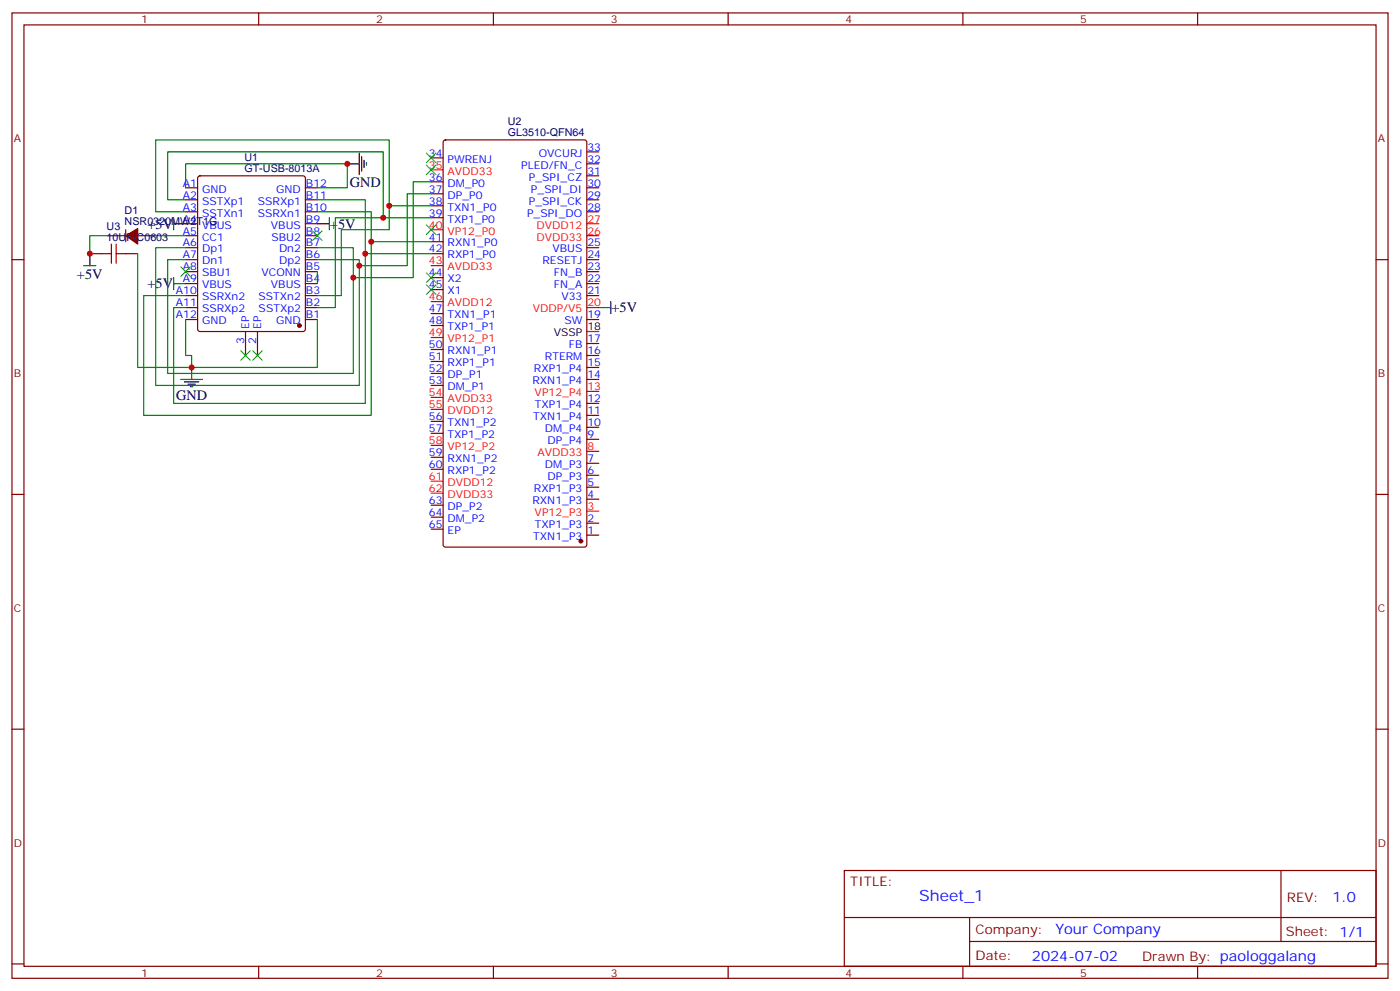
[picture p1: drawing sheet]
<svg xmlns="http://www.w3.org/2000/svg" width="412mm" height="292mm" viewBox="0 0 412 292" stroke-linecap="round" stroke-linejoin="round" font-family="sans-serif">
<g fill="none" stroke="#870000" stroke-width=".35">
<path d="M3.5 3.8h405.4v284.3h-405.4zM7.1 7.3h398.2v277.3h-398.2zM76.2 3.8v3.5M145.3 3.8v3.5M214.5 3.8v3.5M283.6 3.8v3.5M352.8 3.8v3.5M54.7 58.8h3.5M54.7 55.3h3.5M58.4 52l.5-.2h30.4l.5 .2 .2 .5v44.4l-.3 .5-.4 .2h-30.4l-.5-.2-.2-.5v-44.4zM90 58.8h3.5M90 55.3h3.5"/>
<path d="M127 46.5h3.5M127 53.6h3.5M127 57.1h3.5M130.8 41.4l.4-.2h41l.6 .4 .1 118.8-.5 .7h-41.2l-.6-.4-.1-118.8zM172.9 58.8h3.5M172.9 55.3h3.5M172.9 51.8h3.5M172.9 48.3h3.5M172.9 44.7h3.5M3.5 76.5h3.6M26.5 74.7h3.5M31.7 69.4h5.3"/>
<path d="M37 74.7h3.6M37 67.7v3.5M40.6 69.4h5.3M54.7 76.5h3.5M54.7 73h3.5M54.7 69.4h3.5M54.7 65.9h3.5M54.7 62.4h3.5M90 76.5h3.5M90 73h3.5M90 69.4h3.5M90 65.9h3.5"/>
<path d="M90 62.4h3.5M127 60.6h3.5M127 64.1h3.5M127 71.2h3.5M127 74.7h3.5M172.9 76.5h3.5M172.9 73h3.5M172.9 62.4h3.5M405.3 76.5h3.6M54.7 94.1h3.5M54.7 90.6h3.5M54.7 87.1h3.5"/>
<path d="M54.7 83.5h3.5M54.7 80h3.5M72.3 97.6v7.1M75.8 97.6v7.1M90 94.1h3.5M90 90.6h3.5M90 87.1h3.5M90 83.5h3.5M90 80h3.5M127 81.8h3.5M127 85.3h3.5M127 92.4h3.5"/>
<path d="M127 95.9h3.5M172.9 94.1h3.5M172.9 87.1h3.5M172.9 83.5h3.5M172.9 80h3.5M127 102.9h3.5M127 106.5h3.5M127 110h3.5M127 113.5h3.5M172.9 118.8h3.5M172.9 111.8h3.5M172.9 108.2h3.5"/>
<path d="M172.9 104.7h3.5M172.9 101.2h3.5M127 124.1h3.5M127 127.6h3.5M127 134.7h3.5M127 138.2h3.5M172.9 140h3.5M172.9 136.5h3.5M172.9 129.4h3.5M172.9 125.9h3.5M172.9 122.3h3.5M3.5 145.6h3.6"/>
<path d="M127 148.8h3.5M127 152.3h3.5M127 155.9h3.5M172.9 157.6h3.5M172.9 154.1h3.5M172.9 147h3.5M172.9 143.5h3.5M405.3 145.6h3.6M3.5 214.8h3.6M405.3 214.8h3.6M248.7 256.4h156.6v28.2h-156.6zM377.3 256.4v20.9"/>
<path d="M248.7 270.2h156.5M285.6 277.3h119.6M285.6 270.2v14.2M3.5 283.9h3.6M76.2 284.6v3.5M145.3 284.6v3.5M214.5 284.6v3.5M283.6 284.6v3.5M352.8 284.6v3.5M405.3 283.9h3.6"/>
</g>
<g fill="#870000" stroke="#870000" stroke-width=".35">
<path d="M37 69.4l3.6-2.1v4.6z"/>
<circle cx="88.2" cy="95.9" r=".53"/>
<circle cx="171.1" cy="159.4" r=".53"/>
</g>
<g fill="none" stroke="#f00" stroke-width=".35">
<path d="M127 50h3.5M127 67.7h3.5M127 78.2h3.5M172.9 69.4h3.5M172.9 65.9h3.5M127 88.8h3.5M127 99.4h3.5M172.9 90.6h3.5M127 117.1h3.5M172.9 115.3h3.5M127 120.6h3.5M127 131.2h3.5"/>
<path d="M172.9 132.9h3.5M127 141.7h3.5M127 145.3h3.5M172.9 150.6h3.5"/>
</g>
<g fill="none" stroke="#000" stroke-width=".35">
<path d="M102.3 48.3h3.5M105.8 45.1v6.3M106.5 46.1v4.3M107.2 47.2v2.1M107.9 47.9v.7M24.7 78.2h3.5M26.5 74.7v3.5M51.2 65.9h3.5M51.2 64.1v3.6M93.5 65.9h3.5M97 64.1v3.6M51.2 81.8v3.5"/>
<path d="M51.2 83.5h3.5M172.9 97.6h3.5M176.4 90.6h3.5M179.9 88.8v3.6M53.3 111.8h6.3M54.3 112.5h4.3M55.4 113.2h2.1M56.1 113.9h.7M56.4 108.2v3.6"/>
</g>
<g fill="none" stroke="#008700" stroke-width=".35">
<path d="M54.7 58.8h-5.3v-14.1h63.5v19.4M54.7 55.3v-7h47.6v7h-8.8M93.5 58.8h14.1v15.9h19.4M127 53.6h-5.3v28.2h-17.6v-8.8h-10.6M127 57.1h-7.1v21.1h-14.1v-1.7h-12.3M31.7 69.4h-5.2v5.3M40.6 74.7v33.5h15.8M45.9 69.4h8.8M54.7 76.5h-5.3v33.5h54.7v-28.2M54.7 73h-8.8v40.5h59.9v-35.3M93.5 62.4h15.9v8.8h17.6M107.6 74.7v44.1h-56.4v-28.2h3.5"/>
<path d="M109.4 71.2v51.1h-67.1v-35.2h12.4M114.7 60.6v7.1h-14.2v19.4h-7M127 60.6h-12.3v-19.4h-68.8v21.2h8.8M127 64.1h-28.2v26.5h-5.3M54.7 94.1v10.6h1.7v3.5M93.5 94.1v14.1h-37.1M93.5 80v3.5"/>
</g>
<path d="M30 74.7h2.8M32.8 71.9v5.6M34.2 74.7h2.8M34.2 71.9v5.6" fill="none" stroke="#a10000" stroke-width=".35"/>
<g fill="none" stroke="#3c3" stroke-width=".35">
<path d="M125.6 48.6l2.8 2.8M125.6 45.1l2.8 2.8M128.4 48.6l-2.8 2.8M128.4 45.1l-2.8 2.8M53.3 78.6l2.8 2.8M56.1 78.6l-2.8 2.8M92.1 68l2.8 2.8M94.9 68l-2.8 2.8M125.6 66.3l2.8 2.8M128.4 66.3l-2.8 2.8M125.6 80.4l2.8 2.8M125.6 83.9l2.8 2.8"/>
<path d="M128.4 80.4l-2.8 2.8M128.4 83.9l-2.8 2.8M70.9 103.3l2.8 2.8M73.7 103.3l-2.8 2.8M74.4 103.3l2.9 2.8M77.3 103.3l-2.9 2.8"/>
</g>
<g fill="#c00">
<circle cx="102.3" cy="48.3" r=".88"/>
<circle cx="104.1" cy="81.8" r=".88"/>
<circle cx="105.8" cy="78.2" r=".88"/>
<circle cx="107.6" cy="74.7" r=".88"/>
<circle cx="109.4" cy="71.2" r=".88"/>
<circle cx="114.7" cy="60.6" r=".88"/>
<circle cx="112.9" cy="64.1" r=".88"/>
<circle cx="26.5" cy="74.7" r=".88"/>
<circle cx="56.4" cy="108.2" r=".88"/>
</g>
<text font-size="4.6" fill="#00f" x="270.8" y="265.4">Sheet_1</text>
<g font-size="4.2">
<text x="103" y="55">GND</text>
<text x="43.4" y="67.3">+5V</text>
<text x="97.2" y="67.3">+5V</text>
<text x="22.7" y="82.2">+5V</text>
<text x="43.4" y="85">+5V</text>
<text x="180.1" y="92">+5V</text>
<text x="51.9" y="117.9">GND</text>
</g>
<g font-size="4.2" fill="#00f">
<text x="392.5" y="265.7">1.0</text>
<text x="310.9" y="275.2">Your Company</text>
<text x="304" y="283">2024-07-02</text>
</g>
<g font-size="3.9" fill="#800">
<text x="250.5" y="261">TITLE:</text>
<text x="379.1" y="265.7">REV:</text>
<text x="287.4" y="275.2">Company:</text>
<text x="378.7" y="275.8">Sheet: 1/1</text>
<text x="287.4" y="282.9">Date:</text>
<text x="336.4" y="282.9">Drawn By: paologgalang</text>
</g>
<g font-size="3.2" fill="#800">
<text x="41.6" y="6.8">1</text>
<text x="110.8" y="6.8">2</text>
<text x="179.9" y="6.8">3</text>
<text x="249.1" y="6.8">4</text>
<text x="318.2" y="6.8">5</text>
<text x="4.1" y="41.9">A</text>
<text x="405.9" y="41.9">A</text>
<text x="4.1" y="111.1">B</text>
<text x="405.9" y="111.1">B</text>
<text x="4.1" y="180.2">C</text>
<text x="405.9" y="180.2">C</text>
<text x="4.1" y="249.3">D</text>
<text x="405.9" y="249.3">D</text>
<text x="41.6" y="287.6">1</text>
<text x="110.8" y="287.6">2</text>
<text x="179.9" y="287.6">3</text>
<text x="249.1" y="287.6">4</text>
<text x="318.2" y="287.6">5</text>
</g>
<g font-size="3.2" fill="#000080">
<text x="149.6" y="40.1">GL3510-QFN64</text>
<text x="149.6" y="36.9">U2</text>
<text x="72" y="47.5">U1</text>
<text x="72" y="50.7">GT-USB-8013A</text>
<text x="36.7" y="63">D1</text>
<text x="31.4" y="70.8">10UF-C0603</text>
<text x="31.4" y="67.6">U3</text>
<text x="36.7" y="66.3">NSR0320MW2T1G</text>
</g>
<g font-size="3.2" fill="#00f">
<text x="126.3" y="46.1">34</text>
<text x="131.8" y="47.9">PWRENJ</text>
<text x="158.7" y="46.1">OVCURJ</text>
<text x="173" y="47.9">32</text>
<text x="173" y="44.4">33</text>
<text x="126.3" y="53.2">36</text>
<text x="153.6" y="49.7">PLED/FN_C</text>
<text x="155.8" y="53.2">P_SPI_CZ</text>
<text x="173" y="51.4">31</text>
<text x="53.8" y="55">A1</text>
<text x="53.8" y="58.5">A2</text>
<text x="59.5" y="56.7">GND</text>
<text x="81.4" y="56.7">GND</text>
<text x="90.1" y="58.5">B11</text>
<text x="90.1" y="55">B12</text>
<text x="126.3" y="56.7">37</text>
<text x="131.8" y="55">DM_P0</text>
<text x="131.8" y="58.5">DP_P0</text>
<text x="156.4" y="56.7">P_SPI_DI</text>
<text x="173" y="58.5">29</text>
<text x="173" y="55">30</text>
<text x="53.8" y="62">A3</text>
<text x="53.8" y="65.5">A4</text>
<text x="59.5" y="60.3">SSTXp1</text>
<text x="59.5" y="63.8">SSTXn1</text>
<text x="75.9" y="63.8">SSRXn1</text>
<text x="75.9" y="60.3">SSRXp1</text>
<text x="90.1" y="65.5">B9</text>
<text x="90.1" y="62">B10</text>
<text x="126.3" y="60.3">38</text>
<text x="126.3" y="63.8">39</text>
<text x="131.8" y="62">TXN1_P0</text>
<text x="131.8" y="65.5">TXP1_P0</text>
<text x="155.3" y="63.8">P_SPI_DO</text>
<text x="155.8" y="60.3">P_SPI_CK</text>
<text x="173" y="62">28</text>
<text x="53.8" y="69.1">A5</text>
<text x="59.5" y="67.3">VBUS</text>
<text x="59.5" y="70.8">CC1</text>
<text x="79.8" y="67.3">VBUS</text>
<text x="80" y="70.8">SBU2</text>
<text x="90.1" y="69.1">B8</text>
<text x="126.3" y="70.8">41</text>
<text x="53.8" y="72.6">A6</text>
<text x="53.8" y="76.1">A7</text>
<text x="59.5" y="74.4">Dp1</text>
<text x="59.5" y="77.9">Dn1</text>
<text x="82.2" y="74.4">Dn2</text>
<text x="82.2" y="77.9">Dp2</text>
<text x="90.1" y="76.1">B6</text>
<text x="90.1" y="72.6">B7</text>
<text x="126.3" y="74.4">42</text>
<text x="131.8" y="72.6">RXN1_P0</text>
<text x="131.8" y="76.1">RXP1_P0</text>
<text x="159.8" y="77.9">RESETJ</text>
<text x="162.7" y="74.4">VBUS</text>
<text x="173" y="76.1">24</text>
<text x="173" y="72.6">25</text>
<text x="53.8" y="79.7">A8</text>
<text x="53.8" y="83.2">A9</text>
<text x="59.5" y="81.4">SBU1</text>
<text x="77" y="81.4">VCONN</text>
<text x="90.1" y="83.2">B4</text>
<text x="90.1" y="79.7">B5</text>
<text x="126.3" y="81.4">44</text>
<text x="131.8" y="83.2">X2</text>
<text x="163.2" y="81.4">FN_B</text>
<text x="173" y="83.2">22</text>
<text x="173" y="79.7">23</text>
<text x="51.8" y="86.7">A10</text>
<text x="59.5" y="84.9">VBUS</text>
<text x="59.5" y="88.5">SSRXn2</text>
<text x="76.2" y="88.5">SSTXn2</text>
<text x="79.8" y="84.9">VBUS</text>
<text x="90.1" y="86.7">B3</text>
<text x="126.3" y="84.9">45</text>
<text x="131.8" y="86.7">X1</text>
<text x="163.2" y="84.9">FN_A</text>
<text x="165.4" y="88.5">V33</text>
<text x="173" y="86.7">21</text>
<text x="51.8" y="90.2">A11</text>
<text x="51.8" y="93.8">A12</text>
<text x="59.5" y="92">SSRXp2</text>
<text x="59.5" y="95.5">GND</text>
<text x="76.2" y="92">SSTXp2</text>
<text x="81.4" y="95.5">GND</text>
<text x="90.1" y="93.8">B1</text>
<text x="90.1" y="90.2">B2</text>
<text x="126.3" y="92">47</text>
<text x="126.3" y="95.5">48</text>
<text x="131.8" y="93.8">TXN1_P1</text>
<text x="166.3" y="95.5">SW</text>
<text x="173" y="93.8">19</text>
<text x="72" y="101.4" transform="rotate(-90 72 101.4)">3</text>
<text x="73.4" y="96.9" transform="rotate(-90 73.4 96.9)">EP</text>
<text x="75.5" y="101.4" transform="rotate(-90 75.5 101.4)">2</text>
<text x="76.9" y="96.9" transform="rotate(-90 76.9 96.9)">EP</text>
<text x="131.8" y="97.3">TXP1_P1</text>
<text x="173" y="100.8">17</text>
<text x="126.3" y="102.6">50</text>
<text x="126.3" y="106.1">51</text>
<text x="131.8" y="104.4">RXN1_P1</text>
<text x="131.8" y="107.9">RXP1_P1</text>
<text x="160.5" y="106.1">RTERM</text>
<text x="167.6" y="102.6">FB</text>
<text x="173" y="107.9">15</text>
<text x="173" y="104.4">16</text>
<text x="126.3" y="109.6">52</text>
<text x="126.3" y="113.2">53</text>
<text x="131.8" y="111.4">DP_P1</text>
<text x="156.8" y="113.2">RXN1_P4</text>
<text x="157.3" y="109.6">RXP1_P4</text>
<text x="173" y="111.4">14</text>
<text x="131.8" y="114.9">DM_P1</text>
<text x="173" y="118.5">12</text>
<text x="126.3" y="123.8">56</text>
<text x="131.8" y="125.5">TXN1_P2</text>
<text x="157.1" y="123.8">TXN1_P4</text>
<text x="157.5" y="120.2">TXP1_P4</text>
<text x="173" y="125.5">10</text>
<text x="173" y="122">11</text>
<text x="126.3" y="127.3">57</text>
<text x="131.8" y="129">TXP1_P2</text>
<text x="160.5" y="127.3">DM_P4</text>
<text x="161.3" y="130.8">DP_P4</text>
<text x="173" y="129">9</text>
<text x="126.3" y="134.3">59</text>
<text x="126.3" y="137.9">60</text>
<text x="131.8" y="136.1">RXN1_P2</text>
<text x="160.5" y="137.9">DM_P3</text>
<text x="173" y="136.1">7</text>
<text x="131.8" y="139.6">RXP1_P2</text>
<text x="161.3" y="141.4">DP_P3</text>
<text x="173" y="143.2">5</text>
<text x="173" y="139.6">6</text>
<text x="126.3" y="148.4">63</text>
<text x="156.8" y="148.4">RXN1_P3</text>
<text x="157.3" y="144.9">RXP1_P3</text>
<text x="173" y="146.7">4</text>
<text x="126.3" y="152">64</text>
<text x="126.3" y="155.5">65</text>
<text x="131.8" y="150.2">DP_P2</text>
<text x="131.8" y="153.7">DM_P2</text>
<text x="157.5" y="155.5">TXP1_P3</text>
<text x="173" y="153.7">2</text>
<text x="131.8" y="157.3">EP</text>
<text x="157.1" y="159">TXN1_P3</text>
<text x="173" y="157.3">1</text>
</g>
<g font-size="3.2" fill="#f00">
<text x="126.3" y="49.7">35</text>
<text x="131.8" y="51.4">AVDD33</text>
<text x="173" y="65.5">27</text>
<text x="126.3" y="67.3">40</text>
<text x="131.8" y="69.1">VP12_P0</text>
<text x="158" y="70.8">DVDD33</text>
<text x="158" y="67.3">DVDD12</text>
<text x="173" y="69.1">26</text>
<text x="126.3" y="77.9">43</text>
<text x="131.8" y="79.7">AVDD33</text>
<text x="126.3" y="88.5">46</text>
<text x="131.8" y="90.2">AVDD12</text>
<text x="157" y="92">VDDP/V5</text>
<text x="173" y="90.2">20</text>
<text x="126.3" y="99.1">49</text>
<text x="131.8" y="100.8">VP12_P1</text>
<text x="126.3" y="116.7">54</text>
<text x="131.8" y="118.5">AVDD33</text>
<text x="157.5" y="116.7">VP12_P4</text>
<text x="173" y="114.9">13</text>
<text x="126.3" y="120.2">55</text>
<text x="131.8" y="122">DVDD12</text>
<text x="126.3" y="130.8">58</text>
<text x="131.8" y="132.6">VP12_P2</text>
<text x="158.3" y="134.3">AVDD33</text>
<text x="173" y="132.6">8</text>
<text x="126.3" y="141.4">61</text>
<text x="131.8" y="143.2">DVDD12</text>
<text x="126.3" y="144.9">62</text>
<text x="131.8" y="146.7">DVDD33</text>
<text x="157.5" y="152">VP12_P3</text>
<text x="173" y="150.2">3</text>
</g>
<g font-size="3.2">
<text x="163.1" y="99.1">VSSP</text>
<text x="173" y="97.3">18</text>
</g>
</svg>
